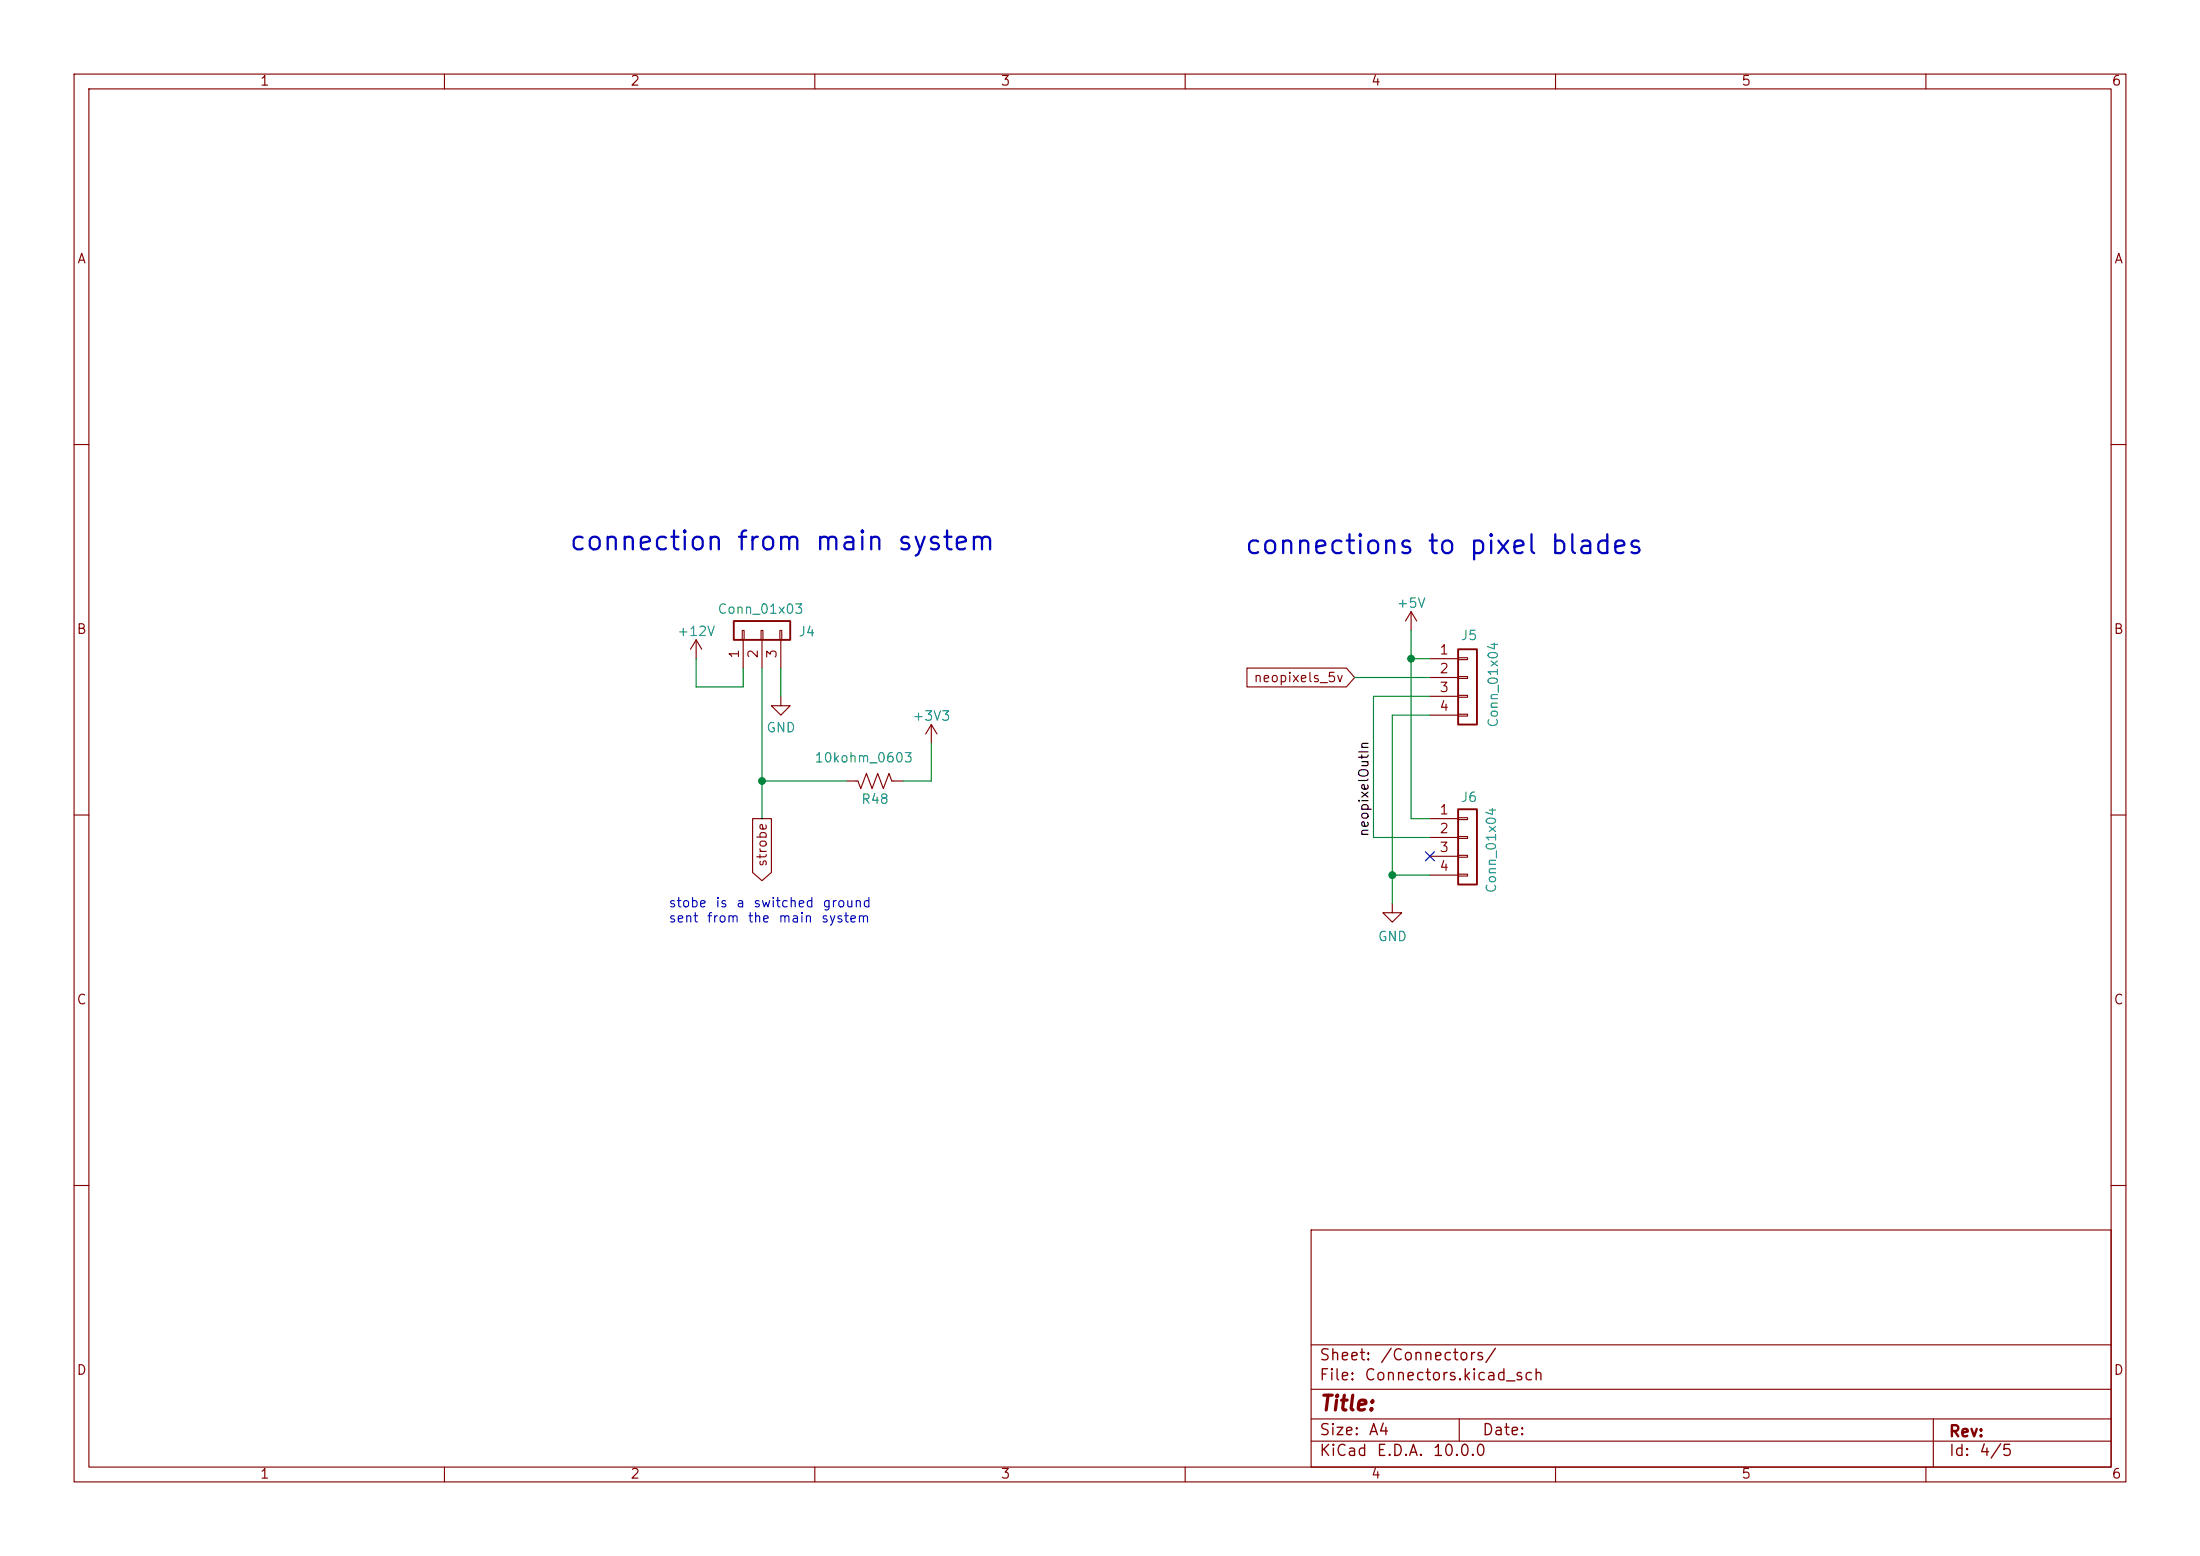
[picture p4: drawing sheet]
<svg xmlns="http://www.w3.org/2000/svg" width="297mm" height="210mm" viewBox="0 0 297 210" stroke-linecap="round" stroke-linejoin="round" font-family="sans-serif">
<g fill="none" stroke="#840000" stroke-width=".15">
<path d="M10 10h277v190h-277zM12 12h273v186h-273zM60 10v2M110 10v2M160 10v2M210 10v2M260 10v2M10 60h2M285 60h2M94 86.4l-.8 1.2M94 86.4l.7 1.2M94 86.4v2.5"/>
<path d="M100.2 85.1h.3v1.3h-.3zM100.3 86.4v3.8M102.7 85.1h.3v1.3h-.3zM102.9 86.4v3.8M105.3 85.1h.2v1.3h-.2zM105.4 94v1.3h1.3l-1.3 1.2-1.3-1.2h1.3M105.4 86.4v3.8M125.7 97.8l-.7 1.3M125.7 97.8l.8 1.3M125.7 97.8v2.5M168.3 90.2h13.5l1.1 1.2-1.1 1.3h-13.5zM190.5 82.6l-.8 1.2"/>
<path d="M190.5 82.6l.8 1.2M190.5 82.6v2.5M193 88.9h3.8M193 91.4h3.8M193 94h3.8M193 96.5h3.8M196.8 88.8h1.3v.2h-1.3zM196.8 91.3h1.3v.3h-1.3zM196.8 93.9h1.3v.2h-1.3zM196.8 96.4h1.3v.2h-1.3zM10 110h2M101.6 110.5h2.5v7.3l-1.2 1.1-1.3-1.1z"/>
<path d="M114.3 105.4h1.5l.4 1 .8-2 .7 2 .8-2 .8 2 .7-2 .4 1h1.5M193 110.5h3.8M193 113h3.8M193 115.6h3.8M193 118.1h3.8M196.8 110.4h1.3v.2h-1.3zM196.8 112.9h1.3v.3h-1.3zM196.8 115.4h1.3v.3h-1.3zM196.8 118h1.3v.2h-1.3zM285 110h2M188 121.9v1.3h1.2l-1.2 1.3-1.3-1.3h1.3M10 160h2"/>
<path d="M177 166h108v32h-108zM285 160h2M60 198v2M110 198v2M160 198v2M177 194.5h108M177 191.5h108M177 187.5h108M177 181.5h108M197 191.5v3M210 198v2M260 198v2"/>
<path d="M261 191.5v6.5"/>
</g>
<path d="M99.1 83.8h7.6v2.6h-7.6zM196.8 87.6h2.6v10.2h-2.6zM196.8 109.2h2.6v10.2h-2.6z" fill="none" stroke="#840000" stroke-width=".25"/>
<path d="M94 88.9v3.8h6.3v-2.5M102.9 90.2v20.3M105.4 90.2v3.8M182.9 91.4h10.1M190.5 85.1v25.4h2.5M190.5 88.9h2.5M193 94h-7.6v19h7.6M193 96.5h-5v25.4M102.9 105.4h11.4M125.7 100.3v5.1h-3.8M188 118.1h5" fill="none" stroke="#008400" stroke-width=".15"/>
<path d="M192.4 115l1.2 1.2M193.6 115l-1.2 1.2" fill="none" stroke="#000084" stroke-width=".15"/>
<g fill="#008400" stroke="#008400" stroke-width=".14">
<circle cx="190.5" cy="88.9" r=".46"/>
<circle cx="188" cy="118.1" r=".46"/>
<circle cx="102.9" cy="105.4" r=".46"/>
</g>
<g font-size="2.5" fill="#0000c2">
<text x="76.7" y="74.9">connection</text>
<text x="99.3" y="74.9">from</text>
<text x="109.9" y="74.9">main</text>
<text x="120.9" y="74.9">system</text>
<text x="167.9" y="75.4">connections</text>
<text x="192.5" y="75.4">to</text>
<text x="198.2" y="75.4">pixel</text>
<text x="209.1" y="75.4">blades</text>
</g>
<text font-size="2" fill="#840000" x="178" y="190.9">Title:</text>
<g font-size="1.5" fill="#840000">
<text x="178" y="184">Sheet:</text>
<text x="186.2" y="184">/Connectors/</text>
<text x="178" y="186.7">File:</text>
<text x="184.1" y="186.7">Connectors.kicad_sch</text>
<text x="178" y="196.9">KiCad</text>
<text x="178" y="194.1">Size:</text>
<text x="184.7" y="194.1">A4</text>
<text x="185.7" y="196.9">E.D.A.</text>
<text x="193.3" y="196.9">10.0.0</text>
<text x="200" y="194.1">Date:</text>
<text x="263" y="194.3">Rev:</text>
<text x="263" y="196.9">Id:</text>
<text x="267.1" y="196.9">4/5</text>
</g>
<g font-size="1.3" fill="#840000">
<text x="35" y="11.9">1</text>
<text x="85" y="11.9">2</text>
<text x="135" y="11.9">3</text>
<text x="185" y="11.9">4</text>
<text x="235" y="11.9">5</text>
<text x="285" y="11.9">6</text>
<text x="10.3" y="35.9">A</text>
<text x="285.3" y="35.9">A</text>
<text x="10.3" y="85.9">B</text>
<text x="100.1" y="89" transform="rotate(-90 100.1 89)">1</text>
<text x="102.6" y="89" transform="rotate(-90 102.6 89)">2</text>
<text x="105.2" y="89" transform="rotate(-90 105.2 89)">3</text>
<text x="194.2" y="88.6">1</text>
<text x="285.3" y="85.9">B</text>
<text x="169.2" y="92.4">neopixels_5v</text>
<text x="194.2" y="91.2">2</text>
<text x="194.2" y="93.7">3</text>
<text x="194.2" y="96.3">4</text>
<text x="194.2" y="110.2">1</text>
<text x="194.2" y="112.8">2</text>
<text x="103.8" y="117.1" transform="rotate(-90 103.8 117.1)">strobe</text>
<text x="194.2" y="115.3">3</text>
<text x="194.2" y="117.9">4</text>
<text x="10.3" y="135.9">C</text>
<text x="285.3" y="135.9">C</text>
<text x="10.3" y="185.9">D</text>
<text x="285.3" y="185.9">D</text>
<text x="35" y="199.9">1</text>
<text x="85" y="199.9">2</text>
<text x="135" y="199.9">3</text>
<text x="185" y="199.9">4</text>
<text x="235" y="199.9">5</text>
<text x="285" y="199.9">6</text>
</g>
<g font-size="1.3" fill="#008484">
<text x="96.8" y="83.2">Conn_01x03</text>
<text x="188.5" y="82.3">+5V</text>
<text x="91.3" y="86.2">+12V</text>
<text x="107.7" y="86.2">J4</text>
<text x="197.1" y="86.7">J5</text>
<text x="103.4" y="99.2">GND</text>
<text x="123.1" y="97.6">+3V3</text>
<text x="202.5" y="98.3" transform="rotate(-90 202.5 98.3)">Conn_01x04</text>
<text x="109.9" y="103.2">10kohm_0603</text>
<text x="116.2" y="108.8">R48</text>
<text x="197.1" y="108.6">J6</text>
<text x="202.3" y="120.6" transform="rotate(-90 202.3 120.6)">Conn_01x04</text>
<text x="185.9" y="127.3">GND</text>
</g>
<text font-size="1.3" x="185.1" y="113" transform="rotate(-90 185.1 113)">neopixelOutIn</text>
<g font-size="1.3" fill="#0000c2">
<text x="90.2" y="122.8">stobe</text>
<text x="90.2" y="124.8">sent</text>
<text x="95.3" y="124.8">from</text>
<text x="96.5" y="122.8">is</text>
<text x="99.3" y="122.8">a</text>
<text x="100.9" y="124.8">the</text>
<text x="101.6" y="122.8">switched</text>
<text x="105" y="124.8">main</text>
<text x="110.8" y="124.8">system</text>
<text x="110.9" y="122.8">ground</text>
</g>
</svg>
